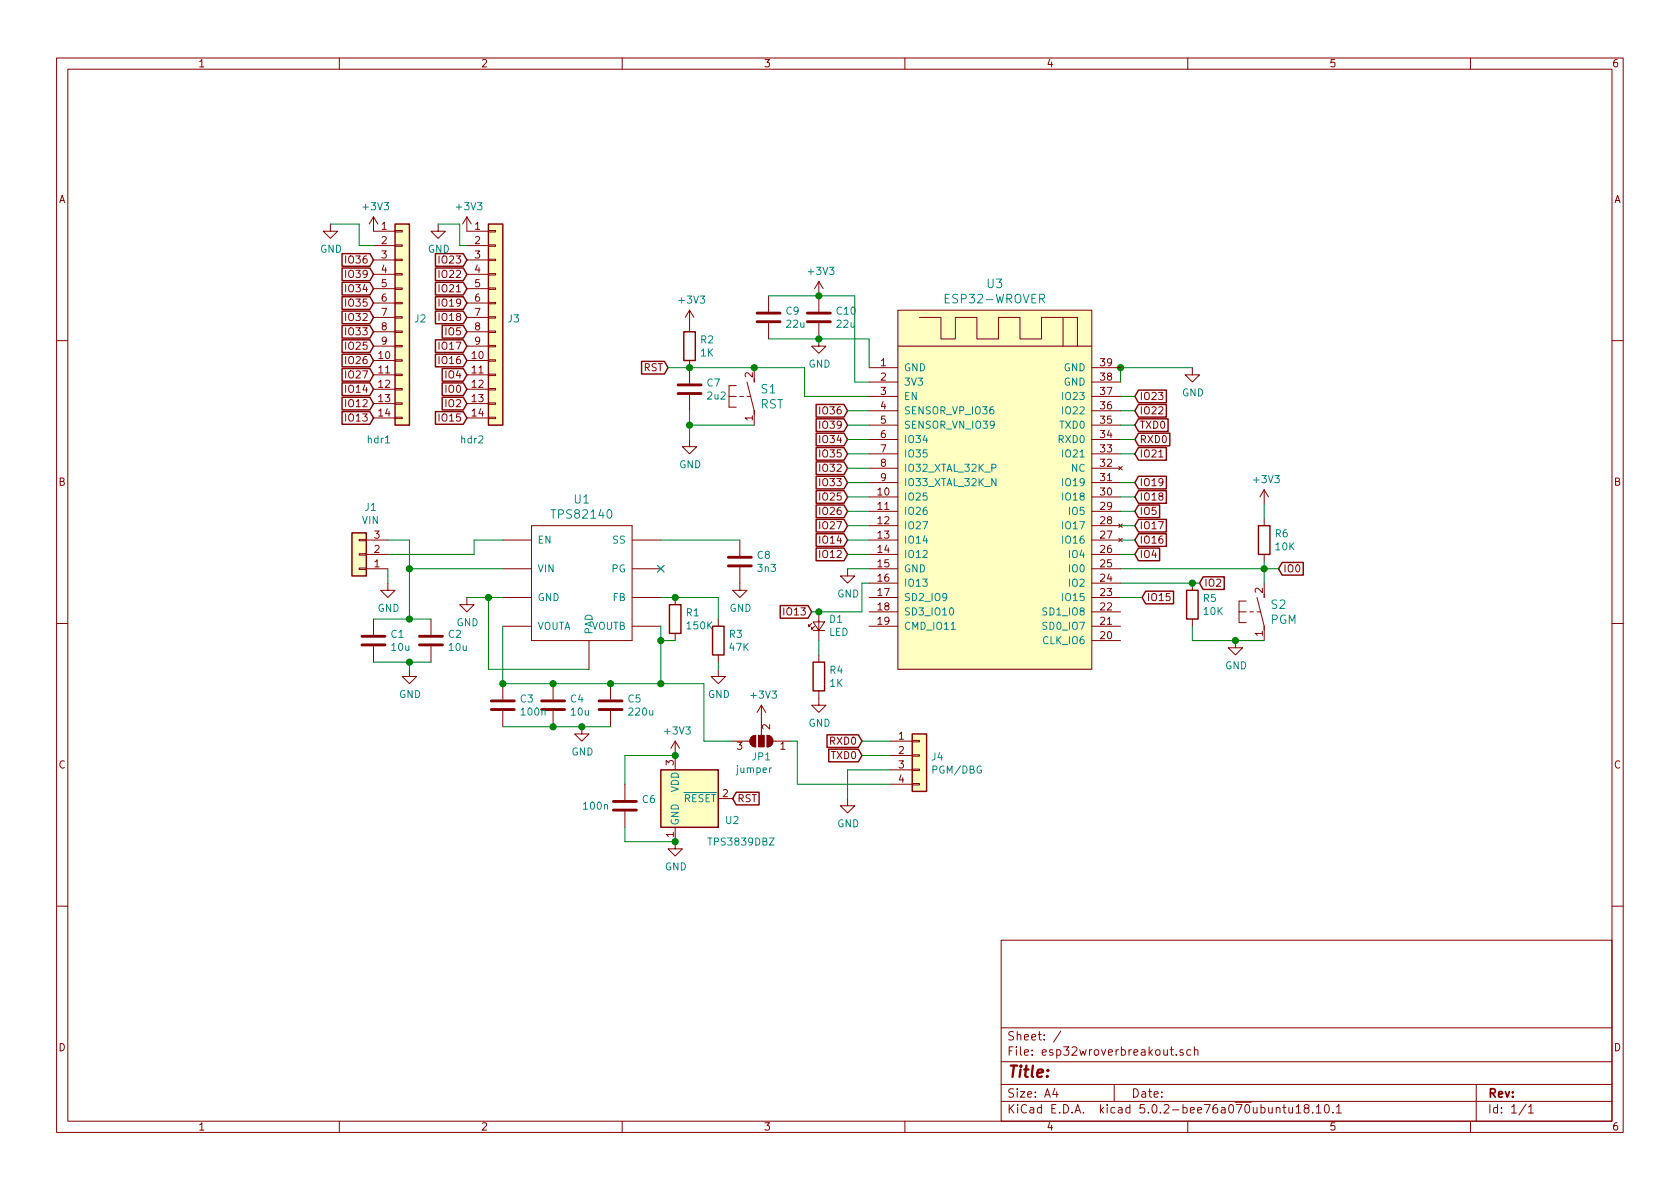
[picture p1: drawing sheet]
EESchema Schematic File Version 4
LIBS:esp32wroverbreakout-cache
EELAYER 26 0
EELAYER END
$Descr A4 11693 8268
encoding utf-8
Sheet 1 1
Title ""
Date ""
Rev ""
Comp ""
Comment1 ""
Comment2 ""
Comment3 ""
Comment4 ""
$EndDescr
$Comp
L power:GND #PWR019
U 1 1
P 5900 3950
F 0 "#PWR019" H 5900 3700 50  0001 C CNN
F 1 "GND" H 5905 3777 50  0000 C CNN
F 2 "" H 5900 3950 50  0001 C CNN
F 3 "" H 5900 3950 50  0001 C CNN
	1    5900 3950
	1    0    0    -1  
$EndComp
$Comp
L Device:R R5
U 1 1
P 8300 4200
F 0 "R5" H 8370 4246 50  0000 L CNN
F 1 "10K" H 8370 4155 50  0000 L CNN
F 2 "Resistor_SMD:R_0603_1608Metric" V 8230 4200 50  0001 C CNN
F 3 "~" H 8300 4200 50  0001 C CNN
	1    8300 4200
	1    0    0    -1  
$EndComp
$Comp
L Device:C C7
U 1 1
P 4800 2700
F 0 "C7" H 4915 2746 50  0000 L CNN
F 1 "2u2" H 4915 2655 50  0000 L CNN
F 2 "Capacitor_SMD:C_0805_2012Metric" H 4838 2550 50  0001 C CNN
F 3 "~" H 4800 2700 50  0001 C CNN
	1    4800 2700
	1    0    0    -1  
$EndComp
$Comp
L Device:C C10
U 1 1
P 5700 2200
F 0 "C10" H 5815 2246 50  0000 L CNN
F 1 "22u" H 5815 2155 50  0000 L CNN
F 2 "Capacitor_SMD:C_1206_3216Metric" H 5738 2050 50  0001 C CNN
F 3 "~" H 5700 2200 50  0001 C CNN
	1    5700 2200
	1    0    0    -1  
$EndComp
$Comp
L Device:R R2
U 1 1
P 4800 2400
F 0 "R2" H 4870 2446 50  0000 L CNN
F 1 "1K" H 4870 2355 50  0000 L CNN
F 2 "Resistor_SMD:R_0603_1608Metric" V 4730 2400 50  0001 C CNN
F 3 "~" H 4800 2400 50  0001 C CNN
	1    4800 2400
	1    0    0    -1  
$EndComp
$Comp
L power:+3V3 #PWR011
U 1 1
P 4800 2250
F 0 "#PWR011" H 4800 2100 50  0001 C CNN
F 1 "+3V3" H 4815 2423 50  0000 C CNN
F 2 "" H 4800 2250 50  0001 C CNN
F 3 "" H 4800 2250 50  0001 C CNN
	1    4800 2250
	1    0    0    -1  
$EndComp
Wire Wire Line
	6050 2750 5600 2750
Connection ~ 4800 2550
$Comp
L power:GND #PWR021
U 1 1
P 8300 2550
F 0 "#PWR021" H 8300 2300 50  0001 C CNN
F 1 "GND" H 8305 2377 50  0000 C CNN
F 2 "" H 8300 2550 50  0001 C CNN
F 3 "" H 8300 2550 50  0001 C CNN
	1    8300 2550
	1    0    0    -1  
$EndComp
$Comp
L power:GND #PWR012
U 1 1
P 4800 3050
F 0 "#PWR012" H 4800 2800 50  0001 C CNN
F 1 "GND" H 4805 2877 50  0000 C CNN
F 2 "" H 4800 3050 50  0001 C CNN
F 3 "" H 4800 3050 50  0001 C CNN
	1    4800 3050
	1    0    0    -1  
$EndComp
$Comp
L power:+3V3 #PWR016
U 1 1
P 5700 2050
F 0 "#PWR016" H 5700 1900 50  0001 C CNN
F 1 "+3V3" H 5715 2223 50  0000 C CNN
F 2 "" H 5700 2050 50  0001 C CNN
F 3 "" H 5700 2050 50  0001 C CNN
	1    5700 2050
	1    0    0    -1  
$EndComp
$Comp
L power:GND #PWR017
U 1 1
P 5700 2350
F 0 "#PWR017" H 5700 2100 50  0001 C CNN
F 1 "GND" H 5705 2177 50  0000 C CNN
F 2 "" H 5700 2350 50  0001 C CNN
F 3 "" H 5700 2350 50  0001 C CNN
	1    5700 2350
	1    0    0    -1  
$EndComp
Wire Wire Line
	7800 2550 8300 2550
Wire Wire Line
	7800 2650 7800 2550
$Comp
L ESP-WROOM-32-Breakout:DTSM-3 S1
U 1 1
P 5250 2750
F 0 "S1" H 5291 2803 59  0000 L CNN
F 1 "RST" H 5291 2698 59  0000 L CNN
F 2 "ESP-WROOM-32-Breakout:DTSM-3" H 5250 2750 50  0001 C CNN
F 3 "" H 5250 2750 50  0001 C CNN
	1    5250 2750
	1    0    0    -1  
$EndComp
$Comp
L ESP-WROOM-32-Breakout:DTSM-3 S2
U 1 1
P 8800 4250
F 0 "S2" H 8841 4303 59  0000 L CNN
F 1 "PGM" H 8841 4198 59  0000 L CNN
F 2 "ESP-WROOM-32-Breakout:DTSM-3" H 8800 4250 50  0001 C CNN
F 3 "" H 8800 4250 50  0001 C CNN
	1    8800 4250
	1    0    0    -1  
$EndComp
$Comp
L Device:R R6
U 1 1
P 8800 3750
F 0 "R6" H 8870 3796 50  0000 L CNN
F 1 "10K" H 8870 3705 50  0000 L CNN
F 2 "Resistor_SMD:R_0603_1608Metric" V 8730 3750 50  0001 C CNN
F 3 "~" H 8800 3750 50  0001 C CNN
	1    8800 3750
	1    0    0    -1  
$EndComp
$Comp
L power:GND #PWR022
U 1 1
P 8600 4450
F 0 "#PWR022" H 8600 4200 50  0001 C CNN
F 1 "GND" H 8605 4277 50  0000 C CNN
F 2 "" H 8600 4450 50  0001 C CNN
F 3 "" H 8600 4450 50  0001 C CNN
	1    8600 4450
	1    0    0    -1  
$EndComp
Wire Wire Line
	8300 4350 8300 4450
Wire Wire Line
	8300 4450 8600 4450
Connection ~ 8600 4450
Wire Wire Line
	8600 4450 8800 4450
Wire Wire Line
	7800 4050 8300 4050
Wire Wire Line
	7800 3950 8800 3950
Wire Wire Line
	8800 3950 8800 4050
Wire Wire Line
	8800 3950 8800 3900
Connection ~ 8800 3950
$Comp
L power:+3V3 #PWR023
U 1 1
P 8800 3500
F 0 "#PWR023" H 8800 3350 50  0001 C CNN
F 1 "+3V3" H 8815 3673 50  0000 C CNN
F 2 "" H 8800 3500 50  0001 C CNN
F 3 "" H 8800 3500 50  0001 C CNN
	1    8800 3500
	1    0    0    -1  
$EndComp
Wire Wire Line
	8800 3600 8800 3500
Wire Wire Line
	5250 2550 4800 2550
Wire Wire Line
	5250 2950 4800 2950
Wire Wire Line
	4800 2950 4800 2850
Wire Wire Line
	4800 3050 4800 2950
Connection ~ 4800 2950
$Comp
L ESP-WROOM-32-Breakout:TPS82140 U1
U 1 1
P 3700 4250
F 0 "U1" H 4050 5036 59  0000 C CNN
F 1 "TPS82140" H 4050 4931 59  0000 C CNN
F 2 "ESP-WROOM-32-Breakout:TPS82140" H 3700 4250 50  0001 C CNN
F 3 "" H 3700 4250 50  0001 C CNN
	1    3700 4250
	1    0    0    -1  
$EndComp
Wire Wire Line
	3250 4150 3400 4150
$Comp
L power:GND #PWR07
U 1 1
P 3250 4150
F 0 "#PWR07" H 3250 3900 50  0001 C CNN
F 1 "GND" H 3255 3977 50  0000 C CNN
F 2 "" H 3250 4150 50  0001 C CNN
F 3 "" H 3250 4150 50  0001 C CNN
	1    3250 4150
	1    0    0    -1  
$EndComp
Wire Wire Line
	4100 4650 3400 4650
Wire Wire Line
	3400 4650 3400 4150
Connection ~ 3400 4150
Wire Wire Line
	3400 4150 3500 4150
Wire Wire Line
	3500 4350 3500 4750
Wire Wire Line
	3500 4750 3850 4750
$Comp
L power:+3V3 #PWR015
U 1 1
P 5300 5000
F 0 "#PWR015" H 5300 4850 50  0001 C CNN
F 1 "+3V3" H 5315 5173 50  0000 C CNN
F 2 "" H 5300 5000 50  0001 C CNN
F 3 "" H 5300 5000 50  0001 C CNN
	1    5300 5000
	1    0    0    -1  
$EndComp
$Comp
L Device:C C4
U 1 1
P 3850 4900
F 0 "C4" H 3965 4946 50  0000 L CNN
F 1 "10u" H 3965 4855 50  0000 L CNN
F 2 "Capacitor_SMD:C_0805_2012Metric" H 3888 4750 50  0001 C CNN
F 3 "~" H 3850 4900 50  0001 C CNN
	1    3850 4900
	1    0    0    -1  
$EndComp
Connection ~ 3850 4750
Wire Wire Line
	3850 4750 4250 4750
$Comp
L Device:C C5
U 1 1
P 4250 4900
F 0 "C5" H 4365 4946 50  0000 L CNN
F 1 "220u" H 4365 4855 50  0000 L CNN
F 2 "Capacitor_Tantalum_SMD:CP_EIA-6032-28_Kemet-C" H 4288 4750 50  0001 C CNN
F 3 "~" H 4250 4900 50  0001 C CNN
	1    4250 4900
	1    0    0    -1  
$EndComp
Connection ~ 4250 4750
Wire Wire Line
	4250 4750 4600 4750
$Comp
L Device:R R4
U 1 1
P 5700 4700
F 0 "R4" H 5770 4746 50  0000 L CNN
F 1 "1K" H 5770 4655 50  0000 L CNN
F 2 "Resistor_SMD:R_0603_1608Metric" V 5630 4700 50  0001 C CNN
F 3 "~" H 5700 4700 50  0001 C CNN
	1    5700 4700
	1    0    0    -1  
$EndComp
$Comp
L power:GND #PWR020
U 1 1
P 5900 5550
F 0 "#PWR020" H 5900 5300 50  0001 C CNN
F 1 "GND" H 5905 5377 50  0000 C CNN
F 2 "" H 5900 5550 50  0001 C CNN
F 3 "" H 5900 5550 50  0001 C CNN
	1    5900 5550
	1    0    0    -1  
$EndComp
$Comp
L power:GND #PWR08
U 1 1
P 4050 5050
F 0 "#PWR08" H 4050 4800 50  0001 C CNN
F 1 "GND" H 4055 4877 50  0000 C CNN
F 2 "" H 4050 5050 50  0001 C CNN
F 3 "" H 4050 5050 50  0001 C CNN
	1    4050 5050
	1    0    0    -1  
$EndComp
Wire Wire Line
	3850 5050 4050 5050
Wire Wire Line
	4050 5050 4250 5050
Connection ~ 4050 5050
$Comp
L Device:C C1
U 1 1
P 2600 4450
F 0 "C1" H 2715 4496 50  0000 L CNN
F 1 "10u" H 2715 4405 50  0000 L CNN
F 2 "Capacitor_SMD:C_1206_3216Metric" H 2638 4300 50  0001 C CNN
F 3 "~" H 2600 4450 50  0001 C CNN
	1    2600 4450
	1    0    0    -1  
$EndComp
$Comp
L power:GND #PWR04
U 1 1
P 2850 4650
F 0 "#PWR04" H 2850 4400 50  0001 C CNN
F 1 "GND" H 2855 4477 50  0000 C CNN
F 2 "" H 2850 4650 50  0001 C CNN
F 3 "" H 2850 4650 50  0001 C CNN
	1    2850 4650
	1    0    0    -1  
$EndComp
$Comp
L Device:R R3
U 1 1
P 5000 4450
F 0 "R3" H 5070 4496 50  0000 L CNN
F 1 "47K" H 5070 4405 50  0000 L CNN
F 2 "Resistor_SMD:R_0603_1608Metric" V 4930 4450 50  0001 C CNN
F 3 "~" H 5000 4450 50  0001 C CNN
	1    5000 4450
	1    0    0    -1  
$EndComp
$Comp
L power:GND #PWR013
U 1 1
P 5000 4650
F 0 "#PWR013" H 5000 4400 50  0001 C CNN
F 1 "GND" H 5005 4477 50  0000 C CNN
F 2 "" H 5000 4650 50  0001 C CNN
F 3 "" H 5000 4650 50  0001 C CNN
	1    5000 4650
	1    0    0    -1  
$EndComp
Wire Wire Line
	4600 4350 4600 4450
$Comp
L Device:R R1
U 1 1
P 4700 4300
F 0 "R1" H 4770 4346 50  0000 L CNN
F 1 "150K" H 4770 4255 50  0000 L CNN
F 2 "Resistor_SMD:R_0603_1608Metric" V 4630 4300 50  0001 C CNN
F 3 "~" H 4700 4300 50  0001 C CNN
	1    4700 4300
	1    0    0    -1  
$EndComp
Wire Wire Line
	4600 4150 4700 4150
Connection ~ 4600 4450
Wire Wire Line
	4600 4450 4600 4750
$Comp
L Device:C C8
U 1 1
P 5150 3900
F 0 "C8" H 5265 3946 50  0000 L CNN
F 1 "3n3" H 5265 3855 50  0000 L CNN
F 2 "Capacitor_SMD:C_0805_2012Metric" H 5188 3750 50  0001 C CNN
F 3 "~" H 5150 3900 50  0001 C CNN
	1    5150 3900
	1    0    0    -1  
$EndComp
$Comp
L power:GND #PWR014
U 1 1
P 5150 4050
F 0 "#PWR014" H 5150 3800 50  0001 C CNN
F 1 "GND" H 5155 3877 50  0000 C CNN
F 2 "" H 5150 4050 50  0001 C CNN
F 3 "" H 5150 4050 50  0001 C CNN
	1    5150 4050
	1    0    0    -1  
$EndComp
Wire Wire Line
	4600 3750 5150 3750
NoConn ~ 4600 3950
Text GLabel 7900 3150 2    50   Input ~ 0
IO21
Text GLabel 7900 3350 2    50   Input ~ 0
IO19
Text GLabel 7900 3450 2    50   Input ~ 0
IO18
Text GLabel 7900 3550 2    50   Input ~ 0
IO5
Text GLabel 7900 3650 2    50   Input ~ 0
IO17
Text GLabel 7900 3750 2    50   Input ~ 0
IO16
Text GLabel 7900 3850 2    50   Input ~ 0
IO4
Text GLabel 8900 3950 2    50   Input ~ 0
IO0
Text GLabel 7950 4150 2    50   Input ~ 0
IO15
Text GLabel 8350 4050 2    50   Input ~ 0
IO2
Text GLabel 5900 3850 0    50   Input ~ 0
IO12
Text GLabel 5900 3750 0    50   Input ~ 0
IO14
Text GLabel 5900 3650 0    50   Input ~ 0
IO27
Text GLabel 5900 3550 0    50   Input ~ 0
IO26
Text GLabel 5900 3450 0    50   Input ~ 0
IO25
Text GLabel 5900 3350 0    50   Input ~ 0
IO33
Text GLabel 5900 3250 0    50   Input ~ 0
IO32
Text GLabel 5900 3150 0    50   Input ~ 0
IO35
Text GLabel 5900 3050 0    50   Input ~ 0
IO34
Text GLabel 5900 2950 0    50   Input ~ 0
IO39
Text GLabel 5900 2850 0    50   Input ~ 0
IO36
Text GLabel 7900 2850 2    50   Input ~ 0
IO22
Text GLabel 7900 2750 2    50   Input ~ 0
IO23
Text GLabel 5650 4250 0    50   Input ~ 0
IO13
Wire Wire Line
	7800 2750 7900 2750
Wire Wire Line
	7800 2850 7900 2850
Connection ~ 7800 2550
$Comp
L esp32-wrover:ESP32-WROVER U3
U 1 1
P 6950 3300
F 0 "U3" H 6925 4637 60  0000 C CNN
F 1 "ESP32-WROVER" H 6925 4531 60  0000 C CNN
F 2 "esp32-wrover:ESP32-WROVER" H 7400 3000 60  0001 C CNN
F 3 "" H 7400 3000 60  0001 C CNN
	1    6950 3300
	1    0    0    -1  
$EndComp
Wire Wire Line
	8300 4050 8350 4050
Connection ~ 8300 4050
Wire Wire Line
	8800 3950 8900 3950
Wire Wire Line
	7800 4150 7950 4150
Wire Wire Line
	6050 3050 5900 3050
Wire Wire Line
	6050 2950 5900 2950
Wire Wire Line
	6050 2850 5900 2850
$Comp
L Device:C C3
U 1 1
P 3500 4900
F 0 "C3" H 3615 4946 50  0000 L CNN
F 1 "100n" H 3615 4855 50  0000 L CNN
F 2 "Capacitor_SMD:C_0603_1608Metric" H 3538 4750 50  0001 C CNN
F 3 "~" H 3500 4900 50  0001 C CNN
	1    3500 4900
	1    0    0    -1  
$EndComp
Connection ~ 3500 4750
Wire Wire Line
	3500 5050 3850 5050
Connection ~ 3850 5050
$Comp
L power:GND #PWR03
U 1 1
P 2700 4050
F 0 "#PWR03" H 2700 3800 50  0001 C CNN
F 1 "GND" H 2705 3877 50  0000 C CNN
F 2 "" H 2700 4050 50  0001 C CNN
F 3 "" H 2700 4050 50  0001 C CNN
	1    2700 4050
	1    0    0    -1  
$EndComp
Wire Wire Line
	2850 3950 3500 3950
Connection ~ 5700 2050
Wire Wire Line
	5250 2550 5600 2550
Wire Wire Line
	5600 2550 5600 2750
Connection ~ 5250 2550
Wire Wire Line
	5900 3950 6050 3950
Wire Wire Line
	6000 4250 6000 4050
Wire Wire Line
	6000 4050 6050 4050
Connection ~ 4700 4150
Wire Wire Line
	4700 4450 4600 4450
Wire Wire Line
	5000 4150 5000 4300
Wire Wire Line
	4700 4150 5000 4150
Wire Wire Line
	5000 4600 5000 4650
Connection ~ 5700 2350
Wire Wire Line
	5700 2050 5950 2050
Wire Wire Line
	5950 2050 5950 2650
Wire Wire Line
	5950 2650 6050 2650
Wire Wire Line
	6050 2550 6050 2350
Wire Wire Line
	6050 2350 5700 2350
Text GLabel 4650 2550 0    50   Input ~ 0
RST
Wire Wire Line
	4800 2550 4650 2550
Wire Wire Line
	5900 3150 6050 3150
Wire Wire Line
	5900 3250 6050 3250
Wire Wire Line
	5900 3350 6050 3350
Wire Wire Line
	5900 3450 6050 3450
Wire Wire Line
	5900 3550 6050 3550
Wire Wire Line
	5900 3650 6050 3650
Wire Wire Line
	5900 3750 6050 3750
Wire Wire Line
	5900 3850 6050 3850
$Comp
L Device:C C2
U 1 1
P 3000 4450
F 0 "C2" H 3115 4496 50  0000 L CNN
F 1 "10u" H 3115 4405 50  0000 L CNN
F 2 "Capacitor_SMD:C_1206_3216Metric" H 3038 4300 50  0001 C CNN
F 3 "~" H 3000 4450 50  0001 C CNN
	1    3000 4450
	1    0    0    -1  
$EndComp
Wire Wire Line
	2600 4600 2850 4600
Wire Wire Line
	2850 3950 2850 4300
Wire Wire Line
	2600 4300 2850 4300
Connection ~ 2850 4300
Wire Wire Line
	2850 4300 3000 4300
Wire Wire Line
	2850 4650 2850 4600
Connection ~ 2850 4600
Wire Wire Line
	2850 4600 3000 4600
Text GLabel 7900 2950 2    50   Input ~ 0
TXD0
Text GLabel 7900 3050 2    50   Input ~ 0
RXD0
Wire Wire Line
	7800 2950 7900 2950
Wire Wire Line
	7800 3050 7900 3050
Wire Wire Line
	7800 3150 7900 3150
Wire Wire Line
	7800 3350 7900 3350
Wire Wire Line
	7800 3450 7900 3450
Wire Wire Line
	7800 3550 7900 3550
Wire Wire Line
	7800 3650 7900 3650
Wire Wire Line
	7800 3750 7900 3750
Wire Wire Line
	7800 3850 7900 3850
Wire Wire Line
	6200 5350 5900 5350
Wire Wire Line
	5900 5350 5900 5550
$Comp
L power:GND #PWR018
U 1 1
P 5700 4850
F 0 "#PWR018" H 5700 4600 50  0001 C CNN
F 1 "GND" H 5705 4677 50  0000 C CNN
F 2 "" H 5700 4850 50  0001 C CNN
F 3 "" H 5700 4850 50  0001 C CNN
	1    5700 4850
	1    0    0    -1  
$EndComp
Text GLabel 6000 5150 0    50   Input ~ 0
RXD0
Text GLabel 6000 5250 0    50   Input ~ 0
TXD0
Wire Wire Line
	5550 5450 5550 5150
Wire Wire Line
	5550 5450 6200 5450
Wire Wire Line
	6000 5250 6200 5250
Wire Wire Line
	6000 5150 6200 5150
$Comp
L Power_Supervisor:TPS3839DBZ U2
U 1 1
P 4700 5550
F 0 "U2" H 5150 5400 50  0000 R CNN
F 1 "TPS3839DBZ" H 5400 5250 50  0000 R CNN
F 2 "Package_TO_SOT_SMD:SOT-23" H 4700 5550 50  0001 C CNN
F 3 "http://www.ti.com/lit/ds/sbvs193d/sbvs193d.pdf" H 4700 5550 50  0001 C CNN
	1    4700 5550
	1    0    0    -1  
$EndComp
$Comp
L power:GND #PWR010
U 1 1
P 4700 5850
F 0 "#PWR010" H 4700 5600 50  0001 C CNN
F 1 "GND" H 4705 5677 50  0000 C CNN
F 2 "" H 4700 5850 50  0001 C CNN
F 3 "" H 4700 5850 50  0001 C CNN
	1    4700 5850
	1    0    0    -1  
$EndComp
Text GLabel 5100 5550 2    50   Input ~ 0
RST
Wire Wire Line
	5650 4250 5700 4250
$Comp
L Device:LED_Small D1
U 1 1
P 5700 4350
F 0 "D1" V 5746 4282 50  0000 R CNN
F 1 "LED" V 5655 4282 50  0000 R CNN
F 2 "LED_SMD:LED_0603_1608Metric" V 5700 4350 50  0001 C CNN
F 3 "~" V 5700 4350 50  0001 C CNN
	1    5700 4350
	0    -1   -1   0   
$EndComp
Connection ~ 5700 4250
Wire Wire Line
	5700 4250 6000 4250
Wire Wire Line
	5700 4550 5700 4450
Text GLabel 2600 1800 0    50   Input ~ 0
IO36
Text GLabel 2600 1900 0    50   Input ~ 0
IO39
Text GLabel 2600 2000 0    50   Input ~ 0
IO34
Text GLabel 2600 2100 0    50   Input ~ 0
IO35
Text GLabel 2600 2200 0    50   Input ~ 0
IO32
Text GLabel 2600 2300 0    50   Input ~ 0
IO33
Text GLabel 2600 2400 0    50   Input ~ 0
IO25
Text GLabel 2600 2500 0    50   Input ~ 0
IO26
Text GLabel 2600 2600 0    50   Input ~ 0
IO27
Text GLabel 2600 2700 0    50   Input ~ 0
IO14
Text GLabel 2600 2800 0    50   Input ~ 0
IO12
Text GLabel 2600 2900 0    50   Input ~ 0
IO13
Text GLabel 3250 1800 0    50   Input ~ 0
IO23
Text GLabel 3250 1900 0    50   Input ~ 0
IO22
Text GLabel 3250 2900 0    50   Input ~ 0
IO15
Text GLabel 3250 2800 0    50   Input ~ 0
IO2
Text GLabel 3250 2700 0    50   Input ~ 0
IO0
Text GLabel 3250 2600 0    50   Input ~ 0
IO4
Text GLabel 3250 2500 0    50   Input ~ 0
IO16
Text GLabel 3250 2400 0    50   Input ~ 0
IO17
Text GLabel 3250 2300 0    50   Input ~ 0
IO5
Text GLabel 3250 2200 0    50   Input ~ 0
IO18
Text GLabel 3250 2100 0    50   Input ~ 0
IO19
Text GLabel 3250 2000 0    50   Input ~ 0
IO21
$Comp
L Connector_Generic:Conn_01x03 J1
U 1 1
P 2500 3850
F 0 "J1" H 2420 3525 50  0000 C CNN
F 1 "VIN" H 2420 3616 50  0000 C CNN
F 2 "Connector_PinSocket_2.54mm:PinSocket_1x03_P2.54mm_Vertical" H 2500 3850 50  0001 C CNN
F 3 "~" H 2500 3850 50  0001 C CNN
	1    2500 3850
	-1   0    0    1   
$EndComp
$Comp
L Connector_Generic:Conn_01x04 J4
U 1 1
P 6400 5250
F 0 "J4" H 6479 5242 50  0000 L CNN
F 1 "PGM/DBG" H 6479 5151 50  0000 L CNN
F 2 "Connector_PinSocket_2.54mm:PinSocket_1x04_P2.54mm_Vertical" H 6400 5250 50  0001 C CNN
F 3 "~" H 6400 5250 50  0001 C CNN
	1    6400 5250
	1    0    0    -1  
$EndComp
Wire Wire Line
	2700 3950 2700 4050
Wire Wire Line
	4600 4750 4900 4750
Wire Wire Line
	4900 4750 4900 5150
Connection ~ 4600 4750
$Comp
L power:+3V3 #PWR09
U 1 1
P 4700 5250
F 0 "#PWR09" H 4700 5100 50  0001 C CNN
F 1 "+3V3" H 4715 5423 50  0000 C CNN
F 2 "" H 4700 5250 50  0001 C CNN
F 3 "" H 4700 5250 50  0001 C CNN
	1    4700 5250
	1    0    0    -1  
$EndComp
Wire Wire Line
	4900 5150 5100 5150
Wire Wire Line
	5500 5150 5550 5150
$Comp
L Device:C C6
U 1 1
P 4350 5600
F 0 "C6" H 4465 5646 50  0000 L CNN
F 1 "100n" H 4050 5600 50  0000 L CNN
F 2 "Capacitor_SMD:C_0603_1608Metric" H 4388 5450 50  0001 C CNN
F 3 "~" H 4350 5600 50  0001 C CNN
	1    4350 5600
	1    0    0    -1  
$EndComp
Wire Wire Line
	4350 5450 4350 5250
Wire Wire Line
	4350 5250 4700 5250
Connection ~ 4700 5250
Wire Wire Line
	4700 5850 4350 5850
Wire Wire Line
	4350 5850 4350 5750
Connection ~ 4700 5850
$Comp
L Jumper:SolderJumper_3_Open JP1
U 1 1
P 5300 5150
F 0 "JP1" H 5300 5262 50  0000 C CNN
F 1 "jumper" H 5350 5350 50  0000 C CNN
F 2 "Jumper:SolderJumper-3_P1.3mm_Open_Pad1.0x1.5mm" H 5300 5150 50  0001 C CNN
F 3 "~" H 5300 5150 50  0001 C CNN
	1    5300 5150
	-1   0    0    1   
$EndComp
$Comp
L Connector_Generic:Conn_01x14 J2
U 1 1
P 2800 2200
F 0 "J2" H 2880 2192 50  0000 L CNN
F 1 "hdr1" H 2550 1350 50  0000 L CNN
F 2 "Connector_PinSocket_2.54mm:PinSocket_1x14_P2.54mm_Vertical" H 2800 2200 50  0001 C CNN
F 3 "~" H 2800 2200 50  0001 C CNN
	1    2800 2200
	1    0    0    -1  
$EndComp
$Comp
L Connector_Generic:Conn_01x14 J3
U 1 1
P 3450 2200
F 0 "J3" H 3530 2192 50  0000 L CNN
F 1 "hdr2" H 3200 1350 50  0000 L CNN
F 2 "Connector_PinSocket_2.54mm:PinSocket_1x14_P2.54mm_Vertical" H 3450 2200 50  0001 C CNN
F 3 "~" H 3450 2200 50  0001 C CNN
	1    3450 2200
	1    0    0    -1  
$EndComp
$Comp
L power:+3V3 #PWR02
U 1 1
P 2600 1600
F 0 "#PWR02" H 2600 1450 50  0001 C CNN
F 1 "+3V3" H 2615 1773 50  0000 C CNN
F 2 "" H 2600 1600 50  0001 C CNN
F 3 "" H 2600 1600 50  0001 C CNN
	1    2600 1600
	1    0    0    -1  
$EndComp
$Comp
L power:+3V3 #PWR06
U 1 1
P 3250 1600
F 0 "#PWR06" H 3250 1450 50  0001 C CNN
F 1 "+3V3" H 3265 1773 50  0000 C CNN
F 2 "" H 3250 1600 50  0001 C CNN
F 3 "" H 3250 1600 50  0001 C CNN
	1    3250 1600
	1    0    0    -1  
$EndComp
$Comp
L power:GND #PWR01
U 1 1
P 2300 1550
F 0 "#PWR01" H 2300 1300 50  0001 C CNN
F 1 "GND" H 2305 1377 50  0000 C CNN
F 2 "" H 2300 1550 50  0001 C CNN
F 3 "" H 2300 1550 50  0001 C CNN
	1    2300 1550
	1    0    0    -1  
$EndComp
$Comp
L power:GND #PWR05
U 1 1
P 3050 1550
F 0 "#PWR05" H 3050 1300 50  0001 C CNN
F 1 "GND" H 3055 1377 50  0000 C CNN
F 2 "" H 3050 1550 50  0001 C CNN
F 3 "" H 3050 1550 50  0001 C CNN
	1    3050 1550
	1    0    0    -1  
$EndComp
Wire Wire Line
	2300 1550 2500 1550
Wire Wire Line
	2500 1550 2500 1700
Wire Wire Line
	2500 1700 2600 1700
Wire Wire Line
	3050 1550 3200 1550
Wire Wire Line
	3200 1550 3200 1700
Wire Wire Line
	3200 1700 3250 1700
Wire Wire Line
	2700 3850 3300 3850
Wire Wire Line
	3300 3850 3300 3750
Wire Wire Line
	3300 3750 3500 3750
Wire Wire Line
	2700 3750 2850 3750
Wire Wire Line
	2850 3750 2850 3950
Connection ~ 2850 3950
$Comp
L Device:C C9
U 1 1
P 5350 2200
F 0 "C9" H 5465 2246 50  0000 L CNN
F 1 "22u" H 5465 2155 50  0000 L CNN
F 2 "Capacitor_SMD:C_1206_3216Metric" H 5388 2050 50  0001 C CNN
F 3 "~" H 5350 2200 50  0001 C CNN
	1    5350 2200
	1    0    0    -1  
$EndComp
Wire Wire Line
	5350 2350 5700 2350
Wire Wire Line
	5350 2050 5700 2050
$EndSCHEMATC
